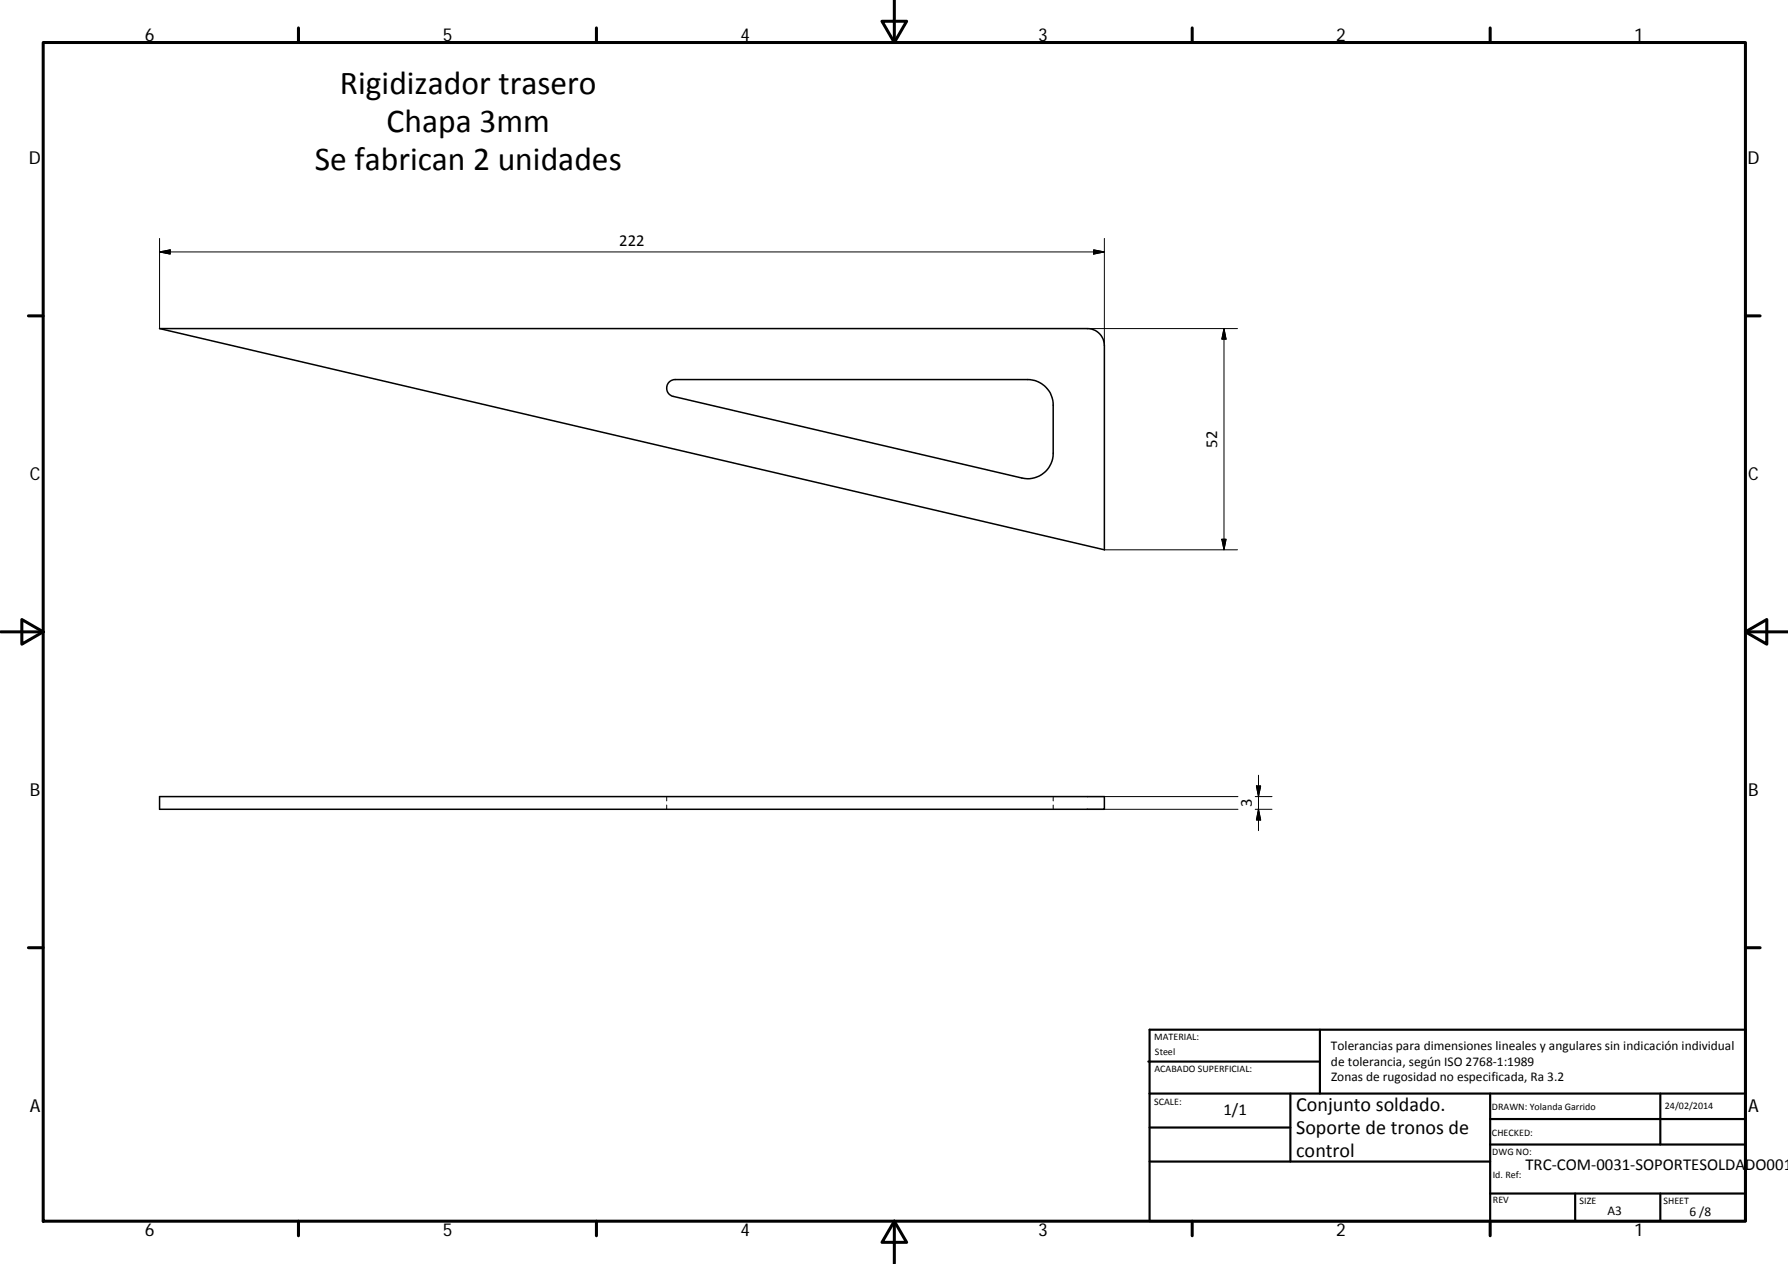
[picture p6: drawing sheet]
<svg xmlns="http://www.w3.org/2000/svg" width="420mm" height="297mm" viewBox="0 0 420 297" stroke-linecap="round" stroke-linejoin="round" font-family="sans-serif">
<path d="M37.5 77.2h218a4 4 0 0 1 4 4v48zM157.1 89.9l.6-.4 1-.3h82.8a6 6 0 0 1 6 6v11.3a6 6 0 0 1-7.4 5.8l-81.9-19.1a2.01 2.01 0 0 1-1.1-3.3zM37.5 187.2h222v3h-222z" fill="none" stroke="#000" stroke-width=".36"/>
<g fill="none" stroke="#000" stroke-width=".23">
<path d="M37.5 56v21.2M37.5 59.2l2.5-.5v1zM37.5 59.2h222M257 58.7l2.5 .5-2.5 .5zM259.5 56v25.2M255.5 77.2h35.3M287.6 77.2v52M287.6 77.2l.5 2.5h-1zM259.5 129.2h31.3M287.1 126.7h1l-.5 2.5zM156.7 187.2v1M156.7 189.2v1"/>
<path d="M247.5 187.2v1M247.5 189.2v1M255.5 190.2h35.4M255.5 187.2h35.4M295 190.2h3.9M295 187.2h3.9M295.2 184.7h1l-.5 2.5zM295.7 182.2v13M295.7 190.2l.5 2.5h-1z"/>
</g>
<g fill="none" stroke="#000" stroke-width=".71">
<path d="M10.1 10h400.1v277h-400.1zM70.1 6.6v3.4M140.2 6.6v3.4M207.3 5h5.8l-2.9 5zM210.2 0v10M280.2 6.6v3.4M350.2 6.6v3.4M6.7 74.2h3.4M410.2 74.2h3.4M.2 148.5h9.9M5.1 145.6l5 2.9-5 2.9zM410.2 148.5l5-2.9v5.8z"/>
<path d="M410.2 148.5h9.9M6.7 222.7h3.4M410.2 222.7h3.4M70.1 287v3.4M140.2 287v3.4M210.2 287l2.9 5h-5.8zM210.2 287v10M280.2 287v3.4M350.2 287v3.4"/>
</g>
<g fill="none" stroke="#000" stroke-width=".51">
<path d="M269.8 249.5h40.4M270.1 257h140.1M270.1 242h140.1v45h-140.1zM303.2 257v16M310.2 242v15M350.2 257v30M390.2 257v12M270.1 273h80.1M270.1 265h33.1M350.2 269h60M350.2 263h60M350.2 280.5h60"/>
<path d="M370.2 280.5v6.5M390.2 280.5v6.5"/>
</g>
<path d="M37.5 59.2l2.5-.5v1zM257 58.7l2.5 .5-2.5 .5zM287.6 77.2l.5 2.5h-1zM287.1 126.7h1l-.5 2.5zM295.2 184.7h1l-.5 2.5zM295.7 190.2l.5 2.5h-1z" fill="#000" stroke="#000" stroke-width=".23"/>
<g font-size="7.9">
<text x="79.9" y="22.1">Rigidizador trasero</text>
<text x="90.8" y="31">Chapa 3mm</text>
<text x="74" y="40">Se fabrican 2 unidades</text>
</g>
<g font-size="4.7">
<text x="304.6" y="261.2">Conjunto soldado.</text>
<text x="304.6" y="266.6">Soporte de tronos de</text>
<text x="304.6" y="272">control</text>
</g>
<g font-size="4.2">
<text x="34" y="9.6">6</text>
<text x="104" y="9.6">5</text>
<text x="174" y="9.6">4</text>
<text x="244" y="9.6">3</text>
<text x="314" y="9.6">2</text>
<text x="384" y="9.6">1</text>
<text x="6.8" y="38.7">D</text>
<text x="410.6" y="38.7">D</text>
<text x="7" y="112.9">C</text>
<text x="410.8" y="112.9">C</text>
<text x="7" y="187.1">B</text>
<text x="410.8" y="187.1">B</text>
<text x="7" y="261.3">A</text>
<text x="410.8" y="261.3">A</text>
<text x="34" y="290.4">6</text>
<text x="104" y="290.4">5</text>
<text x="174" y="290.4">4</text>
<text x="244" y="290.4">3</text>
<text x="314" y="290.4">2</text>
<text x="384" y="290.4">1</text>
</g>
<g font-size="3.9">
<text x="145.5" y="57.7">222</text>
<text x="286.1" y="105.2" transform="rotate(-90 286.1 105.2)">52</text>
<text x="294.2" y="189.7" transform="rotate(-90 294.2 189.7)">3</text>
<text x="287.5" y="262.1">1/1</text>
<text x="358.5" y="274.9">TRC‐COM‐0031‐SOPORTESOLDADO001</text>
</g>
<g font-size="3.1">
<text x="312.8" y="246.8">Tolerancias para dimensiones lineales y angulares sin indicación individual</text>
<text x="312.8" y="250.4">de tolerancia, según ISO 2768‐1:1989</text>
<text x="312.8" y="254">Zonas de rugosidad no especificada, Ra 3.2</text>
<text x="377.7" y="285.6">A3</text>
<text x="397" y="285.9">6 /8</text>
</g>
<g font-size="2.4">
<text x="271.2" y="244.4">MATERIAL:</text>
<text x="271.3" y="251.9">ACABADO SUPERFICIAL:</text>
<text x="271.4" y="247.9">Steel</text>
<text x="271.2" y="259.7">SCALE:</text>
<text x="350.6" y="260.9">DRAWN: Yolanda Garrido</text>
<text x="391.2" y="260.6">24/02/2014</text>
<text x="350.6" y="267">CHECKED:</text>
<text x="350.7" y="271.4">DWG NO:</text>
<text x="350.8" y="276.8">Id. Ref:</text>
<text x="350.8" y="282.8">REV</text>
<text x="371.2" y="282.9">SIZE</text>
<text x="390.9" y="282.9">SHEET</text>
</g>
</svg>
